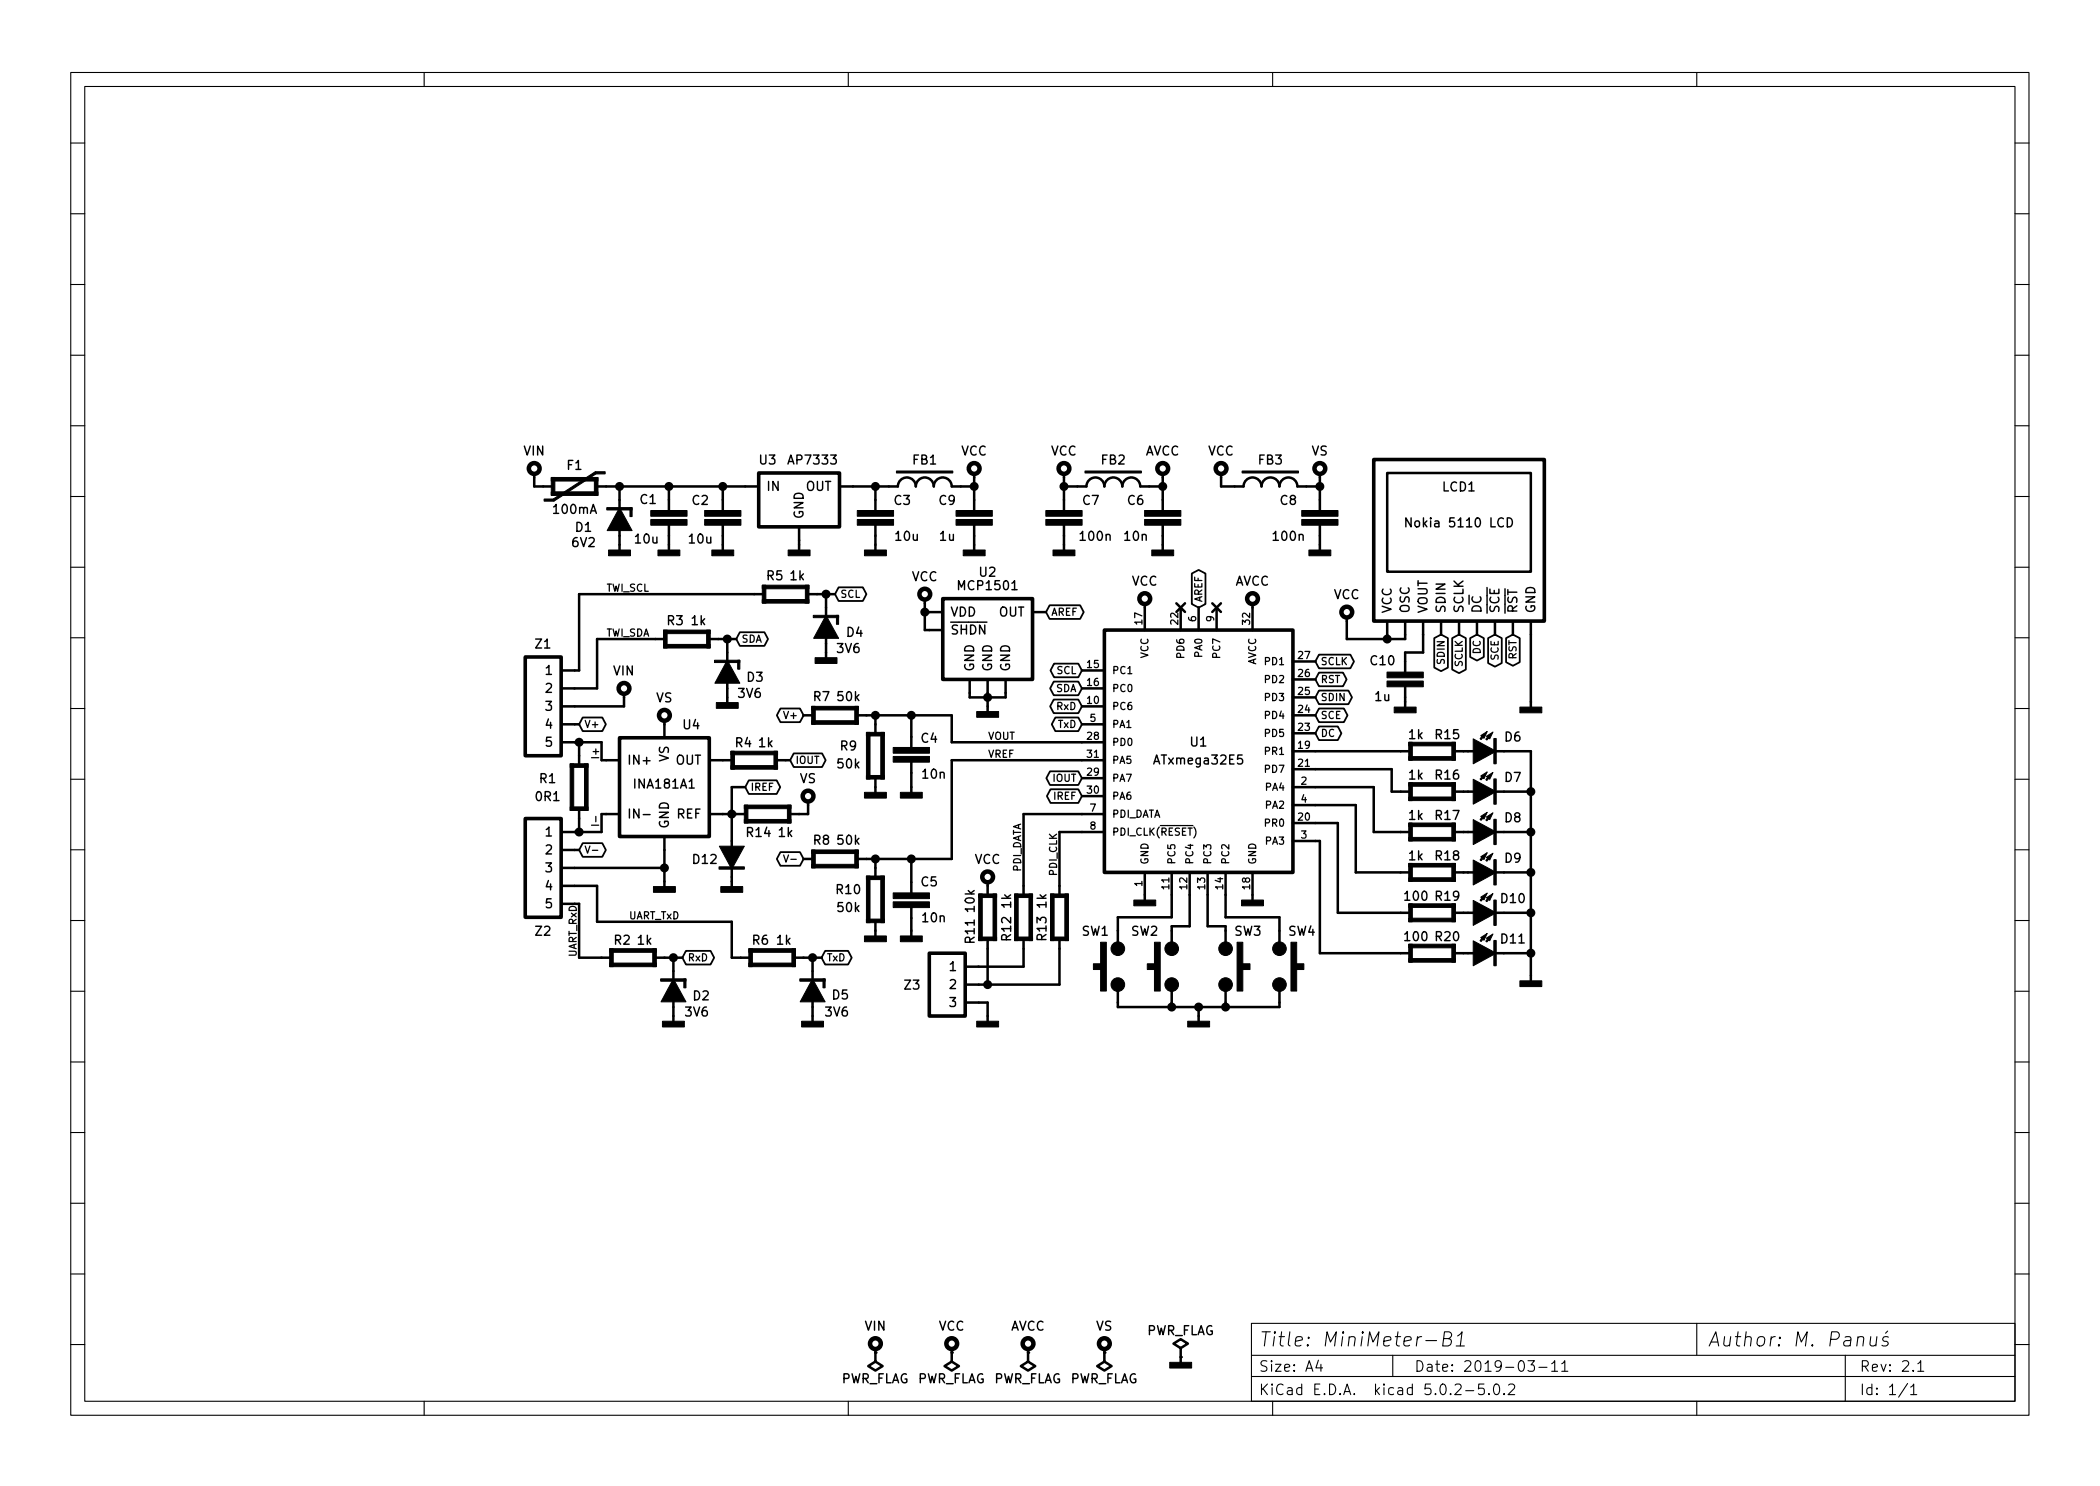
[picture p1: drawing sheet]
EESchema Schematic File Version 4
LIBS:MiniMeter-B1-cache
EELAYER 26 0
EELAYER END
$Descr A4 11693 8268
encoding utf-8
Sheet 1 1
Title "MiniMeter-B1"
Date "2019-03-11"
Rev "2.1"
Comp "M. Panuś"
Comment1 ""
Comment2 ""
Comment3 ""
Comment4 ""
$EndDescr
$Comp
L project.lib:TactSwitch SW4
U 1 1
P 7125 5375
F 0 "SW4" V 6925 5500 50  0000 C CNN
F 1 "uSwitch 3x6mm" H 7125 5265 50  0001 C CNN
F 2 "project.pretty:THT_uSwitch_3x6mm" H 7125 5423 60  0001 C CNN
F 3 "" H 7125 5423 60  0001 C CNN
	1    7125 5375
	0    1    1    0   
$EndComp
$Comp
L project.lib:TactSwitch SW3
U 1 1
P 6825 5375
F 0 "SW3" V 6625 5500 50  0000 C CNN
F 1 "uSwitch 3x6mm" H 6825 5265 50  0001 C CNN
F 2 "project.pretty:THT_uSwitch_3x6mm" H 6825 5423 60  0001 C CNN
F 3 "" H 6825 5423 60  0001 C CNN
	1    6825 5375
	0    1    1    0   
$EndComp
$Comp
L project.lib:TactSwitch SW2
U 1 1
P 6525 5375
F 0 "SW2" V 6325 5525 50  0000 C CNN
F 1 "uSwitch 3x6mm" H 6525 5265 50  0001 C CNN
F 2 "project.pretty:THT_uSwitch_3x6mm" H 6525 5423 60  0001 C CNN
F 3 "" H 6525 5423 60  0001 C CNN
	1    6525 5375
	0    -1   1    0   
$EndComp
$Comp
L project.lib:TactSwitch SW1
U 1 1
P 6225 5375
F 0 "SW1" V 6025 5500 50  0000 C CNN
F 1 "uSwitch 3x6mm" H 6225 5265 50  0001 C CNN
F 2 "project.pretty:THT_uSwitch_3x6mm" H 6225 5423 60  0001 C CNN
F 3 "" H 6225 5423 60  0001 C CNN
	1    6225 5375
	0    -1   1    0   
$EndComp
$Comp
L project.lib:Display LCD1
U 1 1
P 8125 3175
F 0 "LCD1" H 8125 3650 50  0000 C CNN
F 1 "Nokia 5110 LCD" H 8125 3450 50  0000 C CNN
F 2 "project.pretty:LCD_Nokia-5110" V 7925 2725 60  0001 C CNN
F 3 "" V 7925 2725 60  0001 C CNN
	1    8125 3175
	1    0    0    -1  
$EndComp
$Comp
L project.lib:Capacitor C10
U 1 1
P 7825 3775
F 0 "C10" H 7950 3675 50  0000 C CNN
F 1 "1u" H 7950 3875 50  0000 C CNN
F 2 "project.pretty:SMD_2012_(0805)" H 7863 3625 50  0001 C CNN
F 3 "" H 7825 3775 50  0000 C CNN
	1    7825 3775
	-1   0    0    1   
$EndComp
$Comp
L project.lib:GND #PWR01
U 1 1
P 7825 3900
F 0 "#PWR01" H 7825 3950 50  0001 C CNN
F 1 "GND" H 7825 3750 50  0001 C CNN
F 2 "" H 7825 3925 50  0001 C CNN
F 3 "" H 7825 3925 50  0001 C CNN
	1    7825 3900
	1    0    0    -1  
$EndComp
$Comp
L project.lib:GND #PWR02
U 1 1
P 8525 3900
F 0 "#PWR02" H 8525 3950 50  0001 C CNN
F 1 "GND" H 8525 3750 50  0001 C CNN
F 2 "" H 8525 3925 50  0001 C CNN
F 3 "" H 8525 3925 50  0001 C CNN
	1    8525 3900
	1    0    0    -1  
$EndComp
$Comp
L project.lib:GND #PWR03
U 1 1
P 6675 5650
F 0 "#PWR03" H 6675 5700 50  0001 C CNN
F 1 "GND" H 6675 5500 50  0001 C CNN
F 2 "" H 6675 5675 50  0001 C CNN
F 3 "" H 6675 5675 50  0001 C CNN
	1    6675 5650
	1    0    0    -1  
$EndComp
$Comp
L project.lib:ATxmega32E5 U1
U 1 1
P 6675 4275
F 0 "U1" H 6675 4400 50  0000 C BNN
F 1 "ATxmega32E5" H 6675 4300 50  0000 C BNN
F 2 "project.pretty:SMD_TQFP-32_7x7mm" H 6650 4400 50  0001 C CIN
F 3 "" H 7360 3880 50  0000 C CNN
F 4 "ATXMEGA32E5-AU" H 6675 4275 50  0001 C CNN "manf#"
	1    6675 4275
	1    0    0    -1  
$EndComp
$Comp
L project.lib:Resistor R1
U 1 1
P 3225 4375
F 0 "R1" V 3175 4200 50  0000 C CNN
F 1 "0R1" V 3275 4200 50  0000 C CNN
F 2 "project.pretty:SMD_3216_(1206)" H 3225 4375 60  0001 C CNN
F 3 "" H 3225 4375 60  0001 C CNN
	1    3225 4375
	0    1    1    0   
$EndComp
$Comp
L project.lib:MCP1501 U2
U 1 1
P 5500 3500
F 0 "U2" H 5500 3825 50  0000 C CNN
F 1 "MCP1501" H 5500 3750 50  0000 C CNN
F 2 "project.pretty:SMD_SOT-23-6" H 6200 4175 60  0001 C CNN
F 3 "" H 6200 4175 60  0001 C CNN
	1    5500 3500
	1    0    0    -1  
$EndComp
Text GLabel 3225 4725 2    40   BiDi ~ 0
V-
Text GLabel 3225 4025 2    40   BiDi ~ 0
V+
$Comp
L project.lib:Resistor R8
U 1 1
P 4650 4775
F 0 "R8" H 4725 4675 50  0000 C CNN
F 1 "50k" H 4575 4675 50  0000 C CNN
F 2 "project.pretty:SMD_2012_(0805)" H 4650 4775 60  0001 C CNN
F 3 "" H 4650 4775 60  0001 C CNN
	1    4650 4775
	-1   0    0    1   
$EndComp
$Comp
L project.lib:Capacitor C5
U 1 1
P 5075 5005
F 0 "C5" H 5175 5110 50  0000 C CNN
F 1 "10n" H 5200 4910 50  0000 C CNN
F 2 "project.pretty:SMD_2012_(0805)" H 5113 4855 50  0001 C CNN
F 3 "" H 5075 5005 50  0000 C CNN
	1    5075 5005
	1    0    0    -1  
$EndComp
$Comp
L project.lib:GND #PWR04
U 1 1
P 4875 5175
F 0 "#PWR04" H 4875 5225 50  0001 C CNN
F 1 "GND" H 4875 5025 50  0001 C CNN
F 2 "" H 4875 5200 50  0001 C CNN
F 3 "" H 4875 5200 50  0001 C CNN
	1    4875 5175
	1    0    0    -1  
$EndComp
$Comp
L project.lib:GND #PWR05
U 1 1
P 5075 5175
F 0 "#PWR05" H 5075 5225 50  0001 C CNN
F 1 "GND" H 5075 5025 50  0001 C CNN
F 2 "" H 5075 5200 50  0001 C CNN
F 3 "" H 5075 5200 50  0001 C CNN
	1    5075 5175
	1    0    0    -1  
$EndComp
Text GLabel 4475 4775 0    40   BiDi ~ 0
V-
$Comp
L project.lib:Resistor R7
U 1 1
P 4650 3975
F 0 "R7" H 4725 3875 50  0000 C CNN
F 1 "50k" H 4575 3875 50  0000 C CNN
F 2 "project.pretty:SMD_2012_(0805)" H 4650 3975 60  0001 C CNN
F 3 "" H 4650 3975 60  0001 C CNN
	1    4650 3975
	-1   0    0    1   
$EndComp
$Comp
L project.lib:GND #PWR06
U 1 1
P 4875 4375
F 0 "#PWR06" H 4875 4425 50  0001 C CNN
F 1 "GND" H 4875 4225 50  0001 C CNN
F 2 "" H 4875 4400 50  0001 C CNN
F 3 "" H 4875 4400 50  0001 C CNN
	1    4875 4375
	1    0    0    -1  
$EndComp
Text GLabel 4475 3975 0    40   BiDi ~ 0
V+
Text GLabel 4100 3550 2    40   BiDi ~ 0
SDA
Text GLabel 4650 3300 2    40   BiDi ~ 0
SCL
Text GLabel 4575 5325 2    40   BiDi ~ 0
TxD
$Comp
L project.lib:Resistor R9
U 1 1
P 4875 4200
F 0 "R9" V 4925 4350 50  0000 C CNN
F 1 "50k" V 4825 4350 50  0000 C CNN
F 2 "project.pretty:SMD_2012_(0805)" H 4875 4200 60  0001 C CNN
F 3 "" H 4875 4200 60  0001 C CNN
	1    4875 4200
	0    -1   -1   0   
$EndComp
$Comp
L project.lib:GND #PWR07
U 1 1
P 5075 4375
F 0 "#PWR07" H 5075 4425 50  0001 C CNN
F 1 "GND" H 5075 4225 50  0001 C CNN
F 2 "" H 5075 4400 50  0001 C CNN
F 3 "" H 5075 4400 50  0001 C CNN
	1    5075 4375
	1    0    0    -1  
$EndComp
$Comp
L project.lib:Capacitor C4
U 1 1
P 5075 4195
F 0 "C4" H 5175 4290 50  0000 C CNN
F 1 "10n" H 5200 4090 50  0000 C CNN
F 2 "project.pretty:SMD_2012_(0805)" H 5113 4045 50  0001 C CNN
F 3 "" H 5075 4195 50  0000 C CNN
	1    5075 4195
	1    0    0    -1  
$EndComp
Text GLabel 3800 5325 2    40   BiDi ~ 0
RxD
$Comp
L project.lib:Resistor R6
U 1 1
P 4300 5325
F 0 "R6" H 4365 5425 50  0000 C CNN
F 1 "1k" H 4235 5425 50  0000 C CNN
F 2 "project.pretty:SMD_2012_(0805)" H 4300 5325 60  0001 C CNN
F 3 "" H 4300 5325 60  0001 C CNN
	1    4300 5325
	-1   0    0    -1  
$EndComp
$Comp
L project.lib:GND #PWR08
U 1 1
P 4525 5650
F 0 "#PWR08" H 4525 5700 50  0001 C CNN
F 1 "GND" H 4525 5500 50  0001 C CNN
F 2 "" H 4525 5675 50  0001 C CNN
F 3 "" H 4525 5675 50  0001 C CNN
	1    4525 5650
	1    0    0    -1  
$EndComp
Text GLabel 6025 3925 0    40   BiDi ~ 0
RxD
$Comp
L project.lib:Zener D5
U 1 1
P 4525 5500
F 0 "D5" V 4555 5655 50  0000 C CNN
F 1 "3V6" V 4650 5635 50  0000 C CNN
F 2 "project.pretty:SMD_SOD-323" H 4525 5500 50  0001 C CNN
F 3 "" H 4525 5500 50  0000 C CNN
	1    4525 5500
	0    1    1    0   
$EndComp
$Comp
L project.lib:Resistor R2
U 1 1
P 3525 5325
F 0 "R2" H 3585 5425 50  0000 C CNN
F 1 "1k" H 3460 5425 50  0000 C CNN
F 2 "project.pretty:SMD_2012_(0805)" H 3525 5325 60  0001 C CNN
F 3 "" H 3525 5325 60  0001 C CNN
	1    3525 5325
	-1   0    0    -1  
$EndComp
$Comp
L project.lib:GND #PWR09
U 1 1
P 3750 5650
F 0 "#PWR09" H 3750 5700 50  0001 C CNN
F 1 "GND" H 3750 5500 50  0001 C CNN
F 2 "" H 3750 5675 50  0001 C CNN
F 3 "" H 3750 5675 50  0001 C CNN
	1    3750 5650
	1    0    0    -1  
$EndComp
Text GLabel 6025 4025 0    40   BiDi ~ 0
TxD
$Comp
L project.lib:Zener D2
U 1 1
P 3750 5500
F 0 "D2" V 3785 5655 50  0000 C CNN
F 1 "3V6" V 3875 5630 50  0000 C CNN
F 2 "project.pretty:SMD_SOD-323" H 3750 5500 50  0001 C CNN
F 3 "" H 3750 5500 50  0000 C CNN
	1    3750 5500
	0    1    1    0   
$EndComp
$Comp
L project.lib:Resistor R3
U 1 1
P 3825 3550
F 0 "R3" H 3890 3655 50  0000 C CNN
F 1 "1k" H 3760 3655 50  0000 C CNN
F 2 "project.pretty:SMD_2012_(0805)" H 3825 3550 60  0001 C CNN
F 3 "" H 3825 3550 60  0001 C CNN
	1    3825 3550
	-1   0    0    -1  
$EndComp
$Comp
L project.lib:GND #PWR010
U 1 1
P 4050 3875
F 0 "#PWR010" H 4050 3925 50  0001 C CNN
F 1 "GND" H 4050 3725 50  0001 C CNN
F 2 "" H 4050 3900 50  0001 C CNN
F 3 "" H 4050 3900 50  0001 C CNN
	1    4050 3875
	1    0    0    -1  
$EndComp
Text GLabel 6025 3725 0    40   BiDi ~ 0
SCL
$Comp
L project.lib:Zener D3
U 1 1
P 4050 3725
F 0 "D3" V 4085 3880 50  0000 C CNN
F 1 "3V6" V 4175 3850 50  0000 C CNN
F 2 "project.pretty:SMD_SOD-323" H 4050 3725 50  0001 C CNN
F 3 "" H 4050 3725 50  0000 C CNN
	1    4050 3725
	0    1    1    0   
$EndComp
$Comp
L project.lib:Resistor R5
U 1 1
P 4375 3300
F 0 "R5" H 4435 3405 50  0000 C CNN
F 1 "1k" H 4310 3405 50  0000 C CNN
F 2 "project.pretty:SMD_2012_(0805)" H 4375 3300 60  0001 C CNN
F 3 "" H 4375 3300 60  0001 C CNN
	1    4375 3300
	-1   0    0    -1  
$EndComp
$Comp
L project.lib:GND #PWR011
U 1 1
P 4600 3625
F 0 "#PWR011" H 4600 3675 50  0001 C CNN
F 1 "GND" H 4600 3475 50  0001 C CNN
F 2 "" H 4600 3650 50  0001 C CNN
F 3 "" H 4600 3650 50  0001 C CNN
	1    4600 3625
	1    0    0    -1  
$EndComp
Text GLabel 6025 3825 0    40   BiDi ~ 0
SDA
$Comp
L project.lib:Zener D4
U 1 1
P 4600 3475
F 0 "D4" V 4635 3635 50  0000 C CNN
F 1 "3V6" V 4725 3600 50  0000 C CNN
F 2 "project.pretty:SMD_SOD-323" H 4600 3475 50  0001 C CNN
F 3 "" H 4600 3475 50  0000 C CNN
	1    4600 3475
	0    1    1    0   
$EndComp
$Comp
L project.lib:GND #PWR012
U 1 1
P 5500 3925
F 0 "#PWR012" H 5500 3975 50  0001 C CNN
F 1 "GND" H 5500 3775 50  0001 C CNN
F 2 "" H 5500 3950 50  0001 C CNN
F 3 "" H 5500 3950 50  0001 C CNN
	1    5500 3925
	1    0    0    -1  
$EndComp
Text GLabel 8125 3525 3    40   BiDi ~ 0
SCLK
Text GLabel 8025 3525 3    40   BiDi ~ 0
SDIN
Text GLabel 8225 3525 3    40   BiDi ~ 0
DC
Text GLabel 8325 3525 3    40   BiDi ~ 0
SCE
Text GLabel 8425 3525 3    40   BiDi ~ 0
RST
Text GLabel 7325 3675 2    40   BiDi ~ 0
SCLK
Text GLabel 7325 3775 2    40   BiDi ~ 0
RST
Text GLabel 7325 3875 2    40   BiDi ~ 0
SDIN
Text GLabel 7325 3975 2    40   BiDi ~ 0
SCE
Text GLabel 7325 4075 2    40   BiDi ~ 0
DC
$Comp
L project.lib:GND #PWR013
U 1 1
P 6375 4975
F 0 "#PWR013" H 6375 5025 50  0001 C CNN
F 1 "GND" H 6375 4825 50  0001 C CNN
F 2 "" H 6375 5000 50  0001 C CNN
F 3 "" H 6375 5000 50  0001 C CNN
	1    6375 4975
	1    0    0    -1  
$EndComp
$Comp
L project.lib:GND #PWR014
U 1 1
P 6975 4975
F 0 "#PWR014" H 6975 5025 50  0001 C CNN
F 1 "GND" H 6975 4825 50  0001 C CNN
F 2 "" H 6975 5000 50  0001 C CNN
F 3 "" H 6975 5000 50  0001 C CNN
	1    6975 4975
	1    0    0    -1  
$EndComp
Text GLabel 6025 4325 0    40   BiDi ~ 0
IOUT
$Comp
L project.lib:PolyFuse F1
U 1 1
P 3200 2700
F 0 "F1" H 3200 2820 50  0000 C CNN
F 1 "100mA" H 3200 2575 50  0000 C CNN
F 2 "project.pretty:SMD_2012_(0805)" H 3200 2700 60  0001 C CNN
F 3 "" H 3200 2700 60  0001 C CNN
	1    3200 2700
	1    0    0    -1  
$EndComp
$Comp
L project.lib:Conn-1x3 Z3
U 1 1
P 5275 5475
F 0 "Z3" H 5470 5475 50  0000 C CNN
F 1 "goldpin 1x3" H 5275 5225 50  0001 C CNN
F 2 "project.pretty:THT_Goldpin-1x3" H 5175 5425 60  0001 C CNN
F 3 "" H 5175 5425 60  0001 C CNN
	1    5275 5475
	-1   0    0    -1  
$EndComp
$Comp
L project.lib:AP7333 U3
U 1 1
P 4450 2775
F 0 "U3" H 4275 3000 50  0000 C CNN
F 1 "AP7333" H 4525 3000 50  0000 C CNN
F 2 "project.pretty:SMD_SOT-23-3" H 4225 2700 60  0001 C CNN
F 3 "" H 4225 2700 60  0001 C CNN
	1    4450 2775
	1    0    0    -1  
$EndComp
$Comp
L project.lib:Capacitor C2
U 1 1
P 4025 2875
F 0 "C2" H 4150 2975 50  0000 C CNN
F 1 "10u" H 4150 2760 50  0000 C CNN
F 2 "project.pretty:SMD_2012_(0805)" H 4063 2725 50  0001 C CNN
F 3 "" H 4025 2875 50  0000 C CNN
	1    4025 2875
	-1   0    0    -1  
$EndComp
$Comp
L project.lib:Capacitor C3
U 1 1
P 4875 2875
F 0 "C3" H 5025 2975 50  0000 C CNN
F 1 "10u" H 5050 2775 50  0000 C CNN
F 2 "project.pretty:SMD_2012_(0805)" H 4913 2725 50  0001 C CNN
F 3 "" H 4875 2875 50  0000 C CNN
	1    4875 2875
	1    0    0    -1  
$EndComp
$Comp
L project.lib:GND #PWR015
U 1 1
P 4875 3025
F 0 "#PWR015" H 4875 3075 50  0001 C CNN
F 1 "GND" H 4875 2875 50  0001 C CNN
F 2 "" H 4875 3050 50  0001 C CNN
F 3 "" H 4875 3050 50  0001 C CNN
	1    4875 3025
	1    0    0    -1  
$EndComp
$Comp
L project.lib:GND #PWR016
U 1 1
P 4025 3025
F 0 "#PWR016" H 4025 3075 50  0001 C CNN
F 1 "GND" H 4025 2875 50  0001 C CNN
F 2 "" H 4025 3050 50  0001 C CNN
F 3 "" H 4025 3050 50  0001 C CNN
	1    4025 3025
	1    0    0    -1  
$EndComp
$Comp
L project.lib:GND #PWR017
U 1 1
P 4450 3025
F 0 "#PWR017" H 4450 3075 50  0001 C CNN
F 1 "GND" H 4450 2875 50  0001 C CNN
F 2 "" H 4450 3050 50  0001 C CNN
F 3 "" H 4450 3050 50  0001 C CNN
	1    4450 3025
	1    0    0    -1  
$EndComp
$Comp
L project.lib:VIN #PWR018
U 1 1
P 3475 3875
F 0 "#PWR018" H 3475 3800 50  0001 C CNN
F 1 "VIN" H 3475 4025 50  0000 C CNN
F 2 "" H 3475 3875 50  0001 C CNN
F 3 "" H 3475 3875 50  0001 C CNN
	1    3475 3875
	-1   0    0    -1  
$EndComp
$Comp
L project.lib:Zener D1
U 1 1
P 3450 2875
F 0 "D1" V 3500 2675 50  0000 C CNN
F 1 "6V2" V 3585 2675 50  0000 C CNN
F 2 "project.pretty:SMD_SOD-123" H 3450 2875 50  0001 C CNN
F 3 "" H 3450 2875 50  0000 C CNN
	1    3450 2875
	0    1    1    0   
$EndComp
$Comp
L project.lib:GND #PWR019
U 1 1
P 3450 3025
F 0 "#PWR019" H 3450 3075 50  0001 C CNN
F 1 "GND" H 3450 2875 50  0001 C CNN
F 2 "" H 3450 3050 50  0001 C CNN
F 3 "" H 3450 3050 50  0001 C CNN
	1    3450 3025
	1    0    0    -1  
$EndComp
$Comp
L project.lib:VIN #PWR020
U 1 1
P 2975 2650
F 0 "#PWR020" H 2975 2575 50  0001 C CNN
F 1 "VIN" H 2975 2800 50  0000 C CNN
F 2 "" H 2975 2650 50  0001 C CNN
F 3 "" H 2975 2650 50  0001 C CNN
	1    2975 2650
	1    0    0    -1  
$EndComp
$Comp
L project.lib:GND #PWR021
U 1 1
P 5500 5650
F 0 "#PWR021" H 5500 5700 50  0001 C CNN
F 1 "GND" H 5500 5500 50  0001 C CNN
F 2 "" H 5500 5675 50  0001 C CNN
F 3 "" H 5500 5675 50  0001 C CNN
	1    5500 5650
	1    0    0    -1  
$EndComp
$Comp
L project.lib:Resistor R20
U 1 1
P 7975 5300
F 0 "R20" H 8060 5395 50  0000 C CNN
F 1 "100" H 7885 5395 50  0000 C CNN
F 2 "project.pretty:SMD_2012_(0805)" H 7975 5300 60  0001 C CNN
F 3 "" H 7975 5300 60  0001 C CNN
	1    7975 5300
	1    0    0    -1  
$EndComp
$Comp
L project.lib:Resistor R18
U 1 1
P 7975 4850
F 0 "R18" H 8060 4945 50  0000 C CNN
F 1 "1k" H 7885 4945 50  0000 C CNN
F 2 "project.pretty:SMD_2012_(0805)" H 7975 4850 60  0001 C CNN
F 3 "" H 7975 4850 60  0001 C CNN
	1    7975 4850
	1    0    0    -1  
$EndComp
$Comp
L project.lib:Resistor R17
U 1 1
P 7975 4625
F 0 "R17" H 8060 4720 50  0000 C CNN
F 1 "1k" H 7885 4720 50  0000 C CNN
F 2 "project.pretty:SMD_2012_(0805)" H 7975 4625 60  0001 C CNN
F 3 "" H 7975 4625 60  0001 C CNN
	1    7975 4625
	1    0    0    -1  
$EndComp
$Comp
L project.lib:Resistor R12
U 1 1
P 5700 5100
F 0 "R12" H 5765 5010 50  0000 C CNN
F 1 "1k" H 5610 5010 50  0000 C CNN
F 2 "project.pretty:SMD_2012_(0805)" H 5700 5100 60  0001 C CNN
F 3 "" H 5700 5100 60  0001 C CNN
	1    5700 5100
	0    1    1    0   
$EndComp
$Comp
L project.lib:Resistor R13
U 1 1
P 5900 5100
F 0 "R13" H 5835 5200 50  0000 C CNN
F 1 "1k" H 5990 5200 50  0000 C CNN
F 2 "project.pretty:SMD_2012_(0805)" H 5900 5100 60  0001 C CNN
F 3 "" H 5900 5100 60  0001 C CNN
	1    5900 5100
	0    -1   -1   0   
$EndComp
$Comp
L project.lib:Resistor R11
U 1 1
P 5500 5100
F 0 "R11" H 5420 5200 50  0000 C CNN
F 1 "10k" H 5590 5200 50  0000 C CNN
F 2 "project.pretty:SMD_2012_(0805)" H 5500 5100 60  0001 C CNN
F 3 "" H 5500 5100 60  0001 C CNN
	1    5500 5100
	0    -1   -1   0   
$EndComp
$Comp
L project.lib:FerriteBead FB2
U 1 1
P 6200 2700
F 0 "FB2" H 6200 2850 50  0000 C CNN
F 1 "ferrite bead" H 6200 2625 50  0001 C CNN
F 2 "project.pretty:SMD_2012_(0805)" H 6200 2700 60  0001 C CNN
F 3 "" H 6200 2700 60  0001 C CNN
	1    6200 2700
	1    0    0    -1  
$EndComp
$Comp
L project.lib:Capacitor C7
U 1 1
P 5925 2875
F 0 "C7" H 6075 2975 50  0000 C CNN
F 1 "100n" H 6100 2775 50  0000 C CNN
F 2 "project.pretty:SMD_2012_(0805)" H 5963 2725 50  0001 C CNN
F 3 "" H 5925 2875 50  0000 C CNN
	1    5925 2875
	1    0    0    -1  
$EndComp
$Comp
L project.lib:Capacitor C6
U 1 1
P 6475 2875
F 0 "C6" H 6325 2975 50  0000 C CNN
F 1 "10n" H 6325 2775 50  0000 C CNN
F 2 "project.pretty:SMD_2012_(0805)" H 6513 2725 50  0001 C CNN
F 3 "" H 6475 2875 50  0000 C CNN
	1    6475 2875
	1    0    0    -1  
$EndComp
$Comp
L project.lib:GND #PWR026
U 1 1
P 5925 3025
F 0 "#PWR026" H 5925 3075 50  0001 C CNN
F 1 "GND" H 5925 2875 50  0001 C CNN
F 2 "" H 5925 3050 50  0001 C CNN
F 3 "" H 5925 3050 50  0001 C CNN
	1    5925 3025
	1    0    0    -1  
$EndComp
$Comp
L project.lib:GND #PWR027
U 1 1
P 6475 3025
F 0 "#PWR027" H 6475 3075 50  0001 C CNN
F 1 "GND" H 6475 2875 50  0001 C CNN
F 2 "" H 6475 3050 50  0001 C CNN
F 3 "" H 6475 3050 50  0001 C CNN
	1    6475 3025
	1    0    0    -1  
$EndComp
$Comp
L project.lib:AVCC #PWR028
U 1 1
P 6475 2650
F 0 "#PWR028" H 6475 2575 50  0001 C CNN
F 1 "AVCC" H 6475 2800 50  0000 C CNN
F 2 "" H 6475 2650 50  0001 C CNN
F 3 "" H 6475 2650 50  0001 C CNN
	1    6475 2650
	1    0    0    -1  
$EndComp
$Comp
L project.lib:AVCC #PWR029
U 1 1
P 6975 3375
F 0 "#PWR029" H 6975 3300 50  0001 C CNN
F 1 "AVCC" H 6975 3525 50  0000 C CNN
F 2 "" H 6975 3375 50  0001 C CNN
F 3 "" H 6975 3375 50  0001 C CNN
	1    6975 3375
	1    0    0    -1  
$EndComp
$Comp
L project.lib:FerriteBead FB1
U 1 1
P 5150 2700
F 0 "FB1" H 5150 2850 50  0000 C CNN
F 1 "ferrite bead" H 5150 2625 50  0001 C CNN
F 2 "project.pretty:SMD_2012_(0805)" H 5150 2700 60  0001 C CNN
F 3 "" H 5150 2700 60  0001 C CNN
	1    5150 2700
	1    0    0    -1  
$EndComp
$Comp
L project.lib:Capacitor C9
U 1 1
P 5425 2875
F 0 "C9" H 5275 2975 50  0000 C CNN
F 1 "1u" H 5275 2775 50  0000 C CNN
F 2 "project.pretty:SMD_2012_(0805)" H 5463 2725 50  0001 C CNN
F 3 "" H 5425 2875 50  0000 C CNN
	1    5425 2875
	1    0    0    -1  
$EndComp
$Comp
L project.lib:GND #PWR030
U 1 1
P 5425 3025
F 0 "#PWR030" H 5425 3075 50  0001 C CNN
F 1 "GND" H 5425 2875 50  0001 C CNN
F 2 "" H 5425 3050 50  0001 C CNN
F 3 "" H 5425 3050 50  0001 C CNN
	1    5425 3025
	1    0    0    -1  
$EndComp
$Comp
L project.lib:Conn-1x5 Z1
U 1 1
P 3025 3925
F 0 "Z1" H 3025 4275 50  0000 C CNN
F 1 "goldpin 1x5" H 3025 3575 50  0001 C CNN
F 2 "project.pretty:THT_Goldpin-1x5" H 2925 3975 60  0001 C CNN
F 3 "" H 2925 3975 60  0001 C CNN
	1    3025 3925
	-1   0    0    -1  
$EndComp
$Comp
L project.lib:Conn-1x5 Z2
U 1 1
P 3025 4825
F 0 "Z2" H 3025 4475 50  0000 C CNN
F 1 "goldpin 1x5" H 3025 4475 50  0001 C CNN
F 2 "project.pretty:THT_Goldpin-1x5" H 2925 4875 60  0001 C CNN
F 3 "" H 2925 4875 60  0001 C CNN
	1    3025 4825
	-1   0    0    -1  
$EndComp
$Comp
L project.lib:GND #PWR031
U 1 1
P 3700 4900
F 0 "#PWR031" H 3700 4950 50  0001 C CNN
F 1 "GND" H 3700 4750 50  0001 C CNN
F 2 "" H 3700 4925 50  0001 C CNN
F 3 "" H 3700 4925 50  0001 C CNN
	1    3700 4900
	1    0    0    -1  
$EndComp
Text GLabel 4400 4225 2    40   BiDi ~ 0
IOUT
$Comp
L project.lib:Capacitor C8
U 1 1
P 7350 2875
F 0 "C8" H 7525 2975 50  0000 C CNN
F 1 "100n" H 7525 2775 50  0000 C CNN
F 2 "project.pretty:SMD_2012_(0805)" H 7388 2725 50  0001 C CNN
F 3 "" H 7350 2875 50  0000 C CNN
	1    7350 2875
	-1   0    0    -1  
$EndComp
$Comp
L project.lib:Resistor R4
U 1 1
P 4200 4225
F 0 "R4" H 4260 4325 50  0000 C CNN
F 1 "1k" H 4135 4325 50  0000 C CNN
F 2 "project.pretty:SMD_2012_(0805)" H 4200 4225 60  0001 C CNN
F 3 "" H 4200 4225 60  0001 C CNN
	1    4200 4225
	-1   0    0    -1  
$EndComp
$Comp
L project.lib:FerriteBead FB3
U 1 1
P 7075 2700
F 0 "FB3" H 7075 2850 50  0000 C CNN
F 1 "ferrite bead" H 7075 2625 50  0001 C CNN
F 2 "project.pretty:SMD_2012_(0805)" H 7075 2700 60  0001 C CNN
F 3 "" H 7075 2700 60  0001 C CNN
	1    7075 2700
	1    0    0    -1  
$EndComp
$Comp
L project.lib:GND #PWR032
U 1 1
P 7350 3025
F 0 "#PWR032" H 7350 3075 50  0001 C CNN
F 1 "GND" H 7350 2875 50  0001 C CNN
F 2 "" H 7350 3050 50  0001 C CNN
F 3 "" H 7350 3050 50  0001 C CNN
	1    7350 3025
	1    0    0    -1  
$EndComp
$Comp
L project.lib:Capacitor C1
U 1 1
P 3725 2875
F 0 "C1" H 3840 2980 50  0000 C CNN
F 1 "10u" H 3850 2760 50  0000 C CNN
F 2 "project.pretty:SMD_2012_(0805)" H 3763 2725 50  0001 C CNN
F 3 "" H 3725 2875 50  0000 C CNN
	1    3725 2875
	-1   0    0    -1  
$EndComp
$Comp
L project.lib:GND #PWR033
U 1 1
P 3725 3025
F 0 "#PWR033" H 3725 3075 50  0001 C CNN
F 1 "GND" H 3725 2875 50  0001 C CNN
F 2 "" H 3725 3050 50  0001 C CNN
F 3 "" H 3725 3050 50  0001 C CNN
	1    3725 3025
	1    0    0    -1  
$EndComp
$Comp
L project.lib:VS #PWR034
U 1 1
P 7350 2650
F 0 "#PWR034" H 7350 2575 50  0001 C CNN
F 1 "VS" H 7350 2800 50  0000 C CNN
F 2 "" H 7350 2650 50  0001 C CNN
F 3 "" H 7350 2650 50  0001 C CNN
	1    7350 2650
	1    0    0    -1  
$EndComp
$Comp
L project.lib:VS #PWR035
U 1 1
P 3700 4025
F 0 "#PWR035" H 3700 3950 50  0001 C CNN
F 1 "VS" H 3700 4175 50  0000 C CNN
F 2 "" H 3700 4025 50  0001 C CNN
F 3 "" H 3700 4025 50  0001 C CNN
	1    3700 4025
	1    0    0    -1  
$EndComp
NoConn ~ 6575 3375
$Comp
L project.lib:INA181A1 U4
U 1 1
P 3700 4375
F 0 "U4" H 3850 4725 50  0000 C CNN
F 1 "INA181A1" H 3700 4395 50  0000 C CNN
F 2 "project.pretty:SMD_SOT-23-6" H 4400 5100 60  0001 C CNN
F 3 "" H 4400 5100 60  0001 C CNN
	1    3700 4375
	1    0    0    -1  
$EndComp
NoConn ~ 6775 3375
Text GLabel 5825 3400 2    40   BiDi ~ 0
AREF
Text GLabel 6675 3375 1    40   BiDi ~ 0
AREF
Text Label 3375 3300 0    40   ~ 0
TWI_SCL
Text Label 3375 3550 0    40   ~ 0
TWI_SDA
Text Label 3500 5125 0    40   ~ 0
UART_TxD
Text Label 3225 5325 1    40   ~ 0
UART_RxD
Text Label 5900 4875 1    40   ~ 0
PDI_CLK
Text Label 5700 4850 1    40   ~ 0
PDI_DATA
$Comp
L project.lib:Resistor R10
U 1 1
P 4875 5000
F 0 "R10" V 4925 5150 50  0000 C CNN
F 1 "50k" V 4825 5150 50  0000 C CNN
F 2 "project.pretty:SMD_2012_(0805)" H 4875 5000 60  0001 C CNN
F 3 "" H 4875 5000 60  0001 C CNN
	1    4875 5000
	0    -1   -1   0   
$EndComp
$Comp
L project.lib:VCC #PWR036
U 1 1
P 5425 2650
F 0 "#PWR036" H 5425 2575 50  0001 C CNN
F 1 "VCC" H 5425 2800 50  0000 C CNN
F 2 "" H 5425 2625 50  0001 C CNN
F 3 "" H 5425 2625 50  0001 C CNN
	1    5425 2650
	1    0    0    -1  
$EndComp
$Comp
L project.lib:VCC #PWR037
U 1 1
P 5925 2650
F 0 "#PWR037" H 5925 2575 50  0001 C CNN
F 1 "VCC" H 5925 2800 50  0000 C CNN
F 2 "" H 5925 2625 50  0001 C CNN
F 3 "" H 5925 2625 50  0001 C CNN
	1    5925 2650
	1    0    0    -1  
$EndComp
$Comp
L project.lib:VCC #PWR038
U 1 1
P 7500 3450
F 0 "#PWR038" H 7500 3375 50  0001 C CNN
F 1 "VCC" H 7500 3600 50  0000 C CNN
F 2 "" H 7500 3425 50  0001 C CNN
F 3 "" H 7500 3425 50  0001 C CNN
	1    7500 3450
	1    0    0    -1  
$EndComp
$Comp
L project.lib:VCC #PWR039
U 1 1
P 6375 3375
F 0 "#PWR039" H 6375 3300 50  0001 C CNN
F 1 "VCC" H 6375 3525 50  0000 C CNN
F 2 "" H 6375 3350 50  0001 C CNN
F 3 "" H 6375 3350 50  0001 C CNN
	1    6375 3375
	1    0    0    -1  
$EndComp
$Comp
L project.lib:VCC #PWR040
U 1 1
P 5500 4925
F 0 "#PWR040" H 5500 4850 50  0001 C CNN
F 1 "VCC" H 5500 5075 50  0000 C CNN
F 2 "" H 5500 4900 50  0001 C CNN
F 3 "" H 5500 4900 50  0001 C CNN
	1    5500 4925
	1    0    0    -1  
$EndComp
Text Label 3350 4225 1    40   ~ 0
I+
Text Label 3350 4525 3    40   ~ 0
I-
Text Label 5500 4125 0    40   ~ 0
VOUT
Text Label 5500 4225 0    40   ~ 0
VREF
$Comp
L project.lib:PWR_FLAG #FLG041
U 1 1
P 6575 7550
F 0 "#FLG041" H 6575 7625 50  0001 C CNN
F 1 "PWR_FLAG" H 6575 7700 50  0000 C CNN
F 2 "" H 6575 7550 50  0001 C CNN
F 3 "" H 6575 7550 50  0001 C CNN
	1    6575 7550
	1    0    0    -1  
$EndComp
$Comp
L project.lib:PWR_FLAG #FLG042
U 1 1
P 6150 7525
F 0 "#FLG042" H 6150 7600 50  0001 C CNN
F 1 "PWR_FLAG" H 6150 7675 50  0000 C CNN
F 2 "" H 6150 7525 50  0001 C CNN
F 3 "" H 6150 7525 50  0001 C CNN
	1    6150 7525
	-1   0    0    1   
$EndComp
$Comp
L project.lib:GND #PWR043
U 1 1
P 6575 7550
F 0 "#PWR043" H 6575 7600 50  0001 C CNN
F 1 "GND" H 6575 7400 50  0001 C CNN
F 2 "" H 6575 7575 50  0001 C CNN
F 3 "" H 6575 7575 50  0001 C CNN
	1    6575 7550
	1    0    0    -1  
$EndComp
$Comp
L project.lib:PWR_FLAG #FLG044
U 1 1
P 5725 7525
F 0 "#FLG044" H 5725 7600 50  0001 C CNN
F 1 "PWR_FLAG" H 5725 7675 50  0000 C CNN
F 2 "" H 5725 7525 50  0001 C CNN
F 3 "" H 5725 7525 50  0001 C CNN
	1    5725 7525
	-1   0    0    1   
$EndComp
$Comp
L project.lib:PWR_FLAG #FLG045
U 1 1
P 5300 7525
F 0 "#FLG045" H 5300 7600 50  0001 C CNN
F 1 "PWR_FLAG" H 5300 7675 50  0000 C CNN
F 2 "" H 5300 7525 50  0001 C CNN
F 3 "" H 5300 7525 50  0001 C CNN
	1    5300 7525
	-1   0    0    1   
$EndComp
$Comp
L project.lib:VCC #PWR046
U 1 1
P 5300 7525
F 0 "#PWR046" H 5300 7450 50  0001 C CNN
F 1 "VCC" H 5300 7675 50  0000 C CNN
F 2 "" H 5300 7500 50  0001 C CNN
F 3 "" H 5300 7500 50  0001 C CNN
	1    5300 7525
	1    0    0    -1  
$EndComp
$Comp
L project.lib:VS #PWR047
U 1 1
P 6150 7525
F 0 "#PWR047" H 6150 7450 50  0001 C CNN
F 1 "VS" H 6150 7675 50  0000 C CNN
F 2 "" H 6150 7525 50  0001 C CNN
F 3 "" H 6150 7525 50  0001 C CNN
	1    6150 7525
	1    0    0    -1  
$EndComp
$Comp
L project.lib:AVCC #PWR048
U 1 1
P 5725 7525
F 0 "#PWR048" H 5725 7450 50  0001 C CNN
F 1 "AVCC" H 5725 7675 50  0000 C CNN
F 2 "" H 5725 7525 50  0001 C CNN
F 3 "" H 5725 7525 50  0001 C CNN
	1    5725 7525
	1    0    0    -1  
$EndComp
$Comp
L project.lib:PWR_FLAG #FLG049
U 1 1
P 4875 7525
F 0 "#FLG049" H 4875 7600 50  0001 C CNN
F 1 "PWR_FLAG" H 4875 7675 50  0000 C CNN
F 2 "" H 4875 7525 50  0001 C CNN
F 3 "" H 4875 7525 50  0001 C CNN
	1    4875 7525
	-1   0    0    1   
$EndComp
$Comp
L project.lib:VIN #PWR050
U 1 1
P 4875 7525
F 0 "#PWR050" H 4875 7450 50  0001 C CNN
F 1 "VIN" H 4875 7675 50  0000 C CNN
F 2 "" H 4875 7525 50  0001 C CNN
F 3 "" H 4875 7525 50  0001 C CNN
	1    4875 7525
	1    0    0    -1  
$EndComp
$Comp
L project.lib:Resistor R14
U 1 1
P 4275 4525
F 0 "R14" H 4325 4425 50  0000 C CNN
F 1 "1k" H 4175 4425 50  0000 C CNN
F 2 "project.pretty:SMD_2012_(0805)" H 4275 4525 60  0001 C CNN
F 3 "" H 4275 4525 60  0001 C CNN
	1    4275 4525
	-1   0    0    -1  
$EndComp
$Comp
L project.lib:VS #PWR051
U 1 1
P 4500 4475
F 0 "#PWR051" H 4500 4400 50  0001 C CNN
F 1 "VS" H 4500 4625 50  0000 C CNN
F 2 "" H 4500 4475 50  0001 C CNN
F 3 "" H 4500 4475 50  0001 C CNN
	1    4500 4475
	1    0    0    -1  
$EndComp
$Comp
L project.lib:Diode D12
U 1 1
P 4075 4775
F 0 "D12" V 4075 4625 50  0000 C CNN
F 1 "1N4148" H 4075 4625 50  0001 C CNN
F 2 "project.pretty:SMD_SOD-323" H 4075 4775 50  0001 C CNN
F 3 "" H 4075 4775 50  0000 C CNN
	1    4075 4775
	0    1    1    0   
$EndComp
$Comp
L project.lib:GND #PWR052
U 1 1
P 4075 4900
F 0 "#PWR052" H 4075 4950 50  0001 C CNN
F 1 "GND" H 4075 4750 50  0001 C CNN
F 2 "" H 4075 4925 50  0001 C CNN
F 3 "" H 4075 4925 50  0001 C CNN
	1    4075 4900
	1    0    0    -1  
$EndComp
Text GLabel 6025 4425 0    40   BiDi ~ 0
IREF
Text GLabel 4150 4375 2    40   BiDi ~ 0
IREF
$Comp
L project.lib:VCC #PWR053
U 1 1
P 6800 2650
F 0 "#PWR053" H 6800 2575 50  0001 C CNN
F 1 "VCC" H 6800 2800 50  0000 C CNN
F 2 "" H 6800 2625 50  0001 C CNN
F 3 "" H 6800 2625 50  0001 C CNN
	1    6800 2650
	1    0    0    -1  
$EndComp
Wire Wire Line
	6225 5575 6225 5600
Wire Wire Line
	6225 5600 6525 5600
Wire Wire Line
	7125 5600 7125 5575
Wire Wire Line
	6825 5575 6825 5600
Connection ~ 6825 5600
Wire Wire Line
	6525 5575 6525 5600
Connection ~ 6525 5600
Wire Wire Line
	3225 4550 3225 4625
Wire Wire Line
	3225 4125 3225 4200
Connection ~ 3225 4625
Connection ~ 3225 4125
Wire Wire Line
	5075 4775 5075 4905
Wire Wire Line
	4825 4775 4875 4775
Wire Wire Line
	4875 4825 4875 4775
Connection ~ 4875 4775
Wire Wire Line
	5075 5175 5075 5105
Connection ~ 5075 4775
Wire Wire Line
	4825 3975 4875 3975
Wire Wire Line
	4875 4025 4875 3975
Connection ~ 4875 3975
Connection ~ 5075 3975
Wire Wire Line
	5075 3975 5075 4095
Wire Wire Line
	5075 4375 5075 4295
Wire Wire Line
	4475 5325 4525 5325
Wire Wire Line
	4525 5400 4525 5325
Connection ~ 4525 5325
Wire Wire Line
	4525 5600 4525 5650
Wire Wire Line
	3700 5325 3750 5325
Wire Wire Line
	3750 5400 3750 5325
Connection ~ 3750 5325
Wire Wire Line
	3750 5600 3750 5650
Wire Wire Line
	4000 3550 4050 3550
Wire Wire Line
	4050 3625 4050 3550
Connection ~ 4050 3550
Wire Wire Line
	4050 3825 4050 3875
Wire Wire Line
	4550 3300 4600 3300
Wire Wire Line
	4600 3375 4600 3300
Connection ~ 4600 3300
Wire Wire Line
	4600 3575 4600 3625
Wire Wire Line
	5400 3850 5400 3875
Wire Wire Line
	5400 3875 5500 3875
Wire Wire Line
	5600 3875 5600 3850
Wire Wire Line
	5500 3850 5500 3875
Connection ~ 5500 3875
Wire Wire Line
	5150 3500 5175 3500
Wire Wire Line
	5150 3350 5150 3400
Wire Wire Line
	5150 3400 5175 3400
Connection ~ 5150 3400
Wire Wire Line
	4025 2700 4025 2775
Wire Wire Line
	3375 2700 3450 2700
Connection ~ 4025 2700
Wire Wire Line
	4750 2700 4875 2700
Connection ~ 4875 2700
Wire Wire Line
	2975 2650 2975 2700
Wire Wire Line
	2975 2700 3025 2700
Wire Wire Line
	3450 2775 3450 2700
Connection ~ 3450 2700
Wire Wire Line
	3700 4825 3200 4825
Wire Wire Line
	5500 5650 5500 5575
Wire Wire Line
	5500 5575 5450 5575
Wire Wire Line
	5450 5475 5500 5475
Wire Wire Line
	5500 5275 5500 5475
Connection ~ 5500 5475
Wire Wire Line
	5700 5375 5450 5375
Wire Wire Line
	5925 2650 5925 2700
Wire Wire Line
	6400 2700 6475 2700
Wire Wire Line
	6475 2650 6475 2700
Connection ~ 6475 2700
Wire Wire Line
	4875 2700 4875 2775
Wire Wire Line
	6000 2700 5925 2700
Connection ~ 5925 2700
Wire Wire Line
	5425 2650 5425 2700
Wire Wire Line
	5425 2700 5350 2700
Connection ~ 5425 2700
Wire Wire Line
	6875 2700 6800 2700
Wire Wire Line
	7275 2700 7350 2700
Wire Wire Line
	7350 2650 7350 2700
Connection ~ 7350 2700
Wire Wire Line
	3225 4025 3200 4025
Wire Wire Line
	3225 4725 3200 4725
Wire Wire Line
	3725 2700 3725 2775
Connection ~ 3725 2700
Wire Wire Line
	3700 4725 3700 4825
Wire Wire Line
	6675 5650 6675 5600
Connection ~ 6675 5600
Wire Wire Line
	7125 5100 7125 5175
Wire Wire Line
	6725 5150 6825 5150
Wire Wire Line
	6825 5150 6825 5175
Wire Wire Line
	6525 5150 6525 5175
Wire Wire Line
	6225 5100 6225 5175
Wire Wire Line
	3200 3925 3475 3925
Wire Wire Line
	3475 3925 3475 3875
Wire Wire Line
	5700 5375 5700 5275
Wire Wire Line
	3375 4225 3350 4225
Wire Wire Line
	3350 4225 3350 4125
Wire Wire Line
	3350 4625 3350 4525
Wire Wire Line
	3350 4525 3375 4525
Wire Wire Line
	3200 4625 3225 4625
Wire Wire Line
	3350 4125 3225 4125
Connection ~ 3700 4825
Wire Wire Line
	3450 3025 3450 2975
Wire Wire Line
	3725 3025 3725 2975
Wire Wire Line
	4025 3025 4025 2975
Wire Wire Line
	4450 3025 4450 3000
Wire Wire Line
	4875 3025 4875 2975
Wire Wire Line
	5425 3025 5425 2975
Wire Wire Line
	5925 3025 5925 2975
Wire Wire Line
	6475 3025 6475 2975
Wire Wire Line
	7350 3025 7350 2975
Wire Wire Line
	6525 5100 6525 4975
Wire Wire Line
	6825 4975 6825 5100
Wire Wire Line
	6625 4975 6625 5150
Wire Wire Line
	6625 5150 6525 5150
Wire Wire Line
	6725 5150 6725 4975
Wire Wire Line
	6825 5100 7125 5100
Wire Wire Line
	6525 5100 6225 5100
Wire Wire Line
	7825 3550 7825 3525
Connection ~ 7725 3550
Wire Wire Line
	7500 3450 7500 3550
Wire Wire Line
	7725 3550 7725 3525
Wire Wire Line
	7925 3525 7925 3625
Wire Wire Line
	7925 3625 7825 3625
Wire Wire Line
	7825 3625 7825 3675
Wire Wire Line
	8525 3900 8525 3525
Wire Wire Line
	4200 3300 3225 3300
Wire Wire Line
	3225 3300 3225 3725
Wire Wire Line
	3225 3725 3200 3725
Wire Wire Line
	3200 3825 3325 3825
Wire Wire Line
	3325 3825 3325 3550
Wire Wire Line
	3325 3550 3650 3550
Wire Wire Line
	3200 5025 3225 5025
Wire Wire Line
	3225 5325 3350 5325
Wire Wire Line
	3200 4925 3325 4925
Wire Wire Line
	3325 4925 3325 5125
Wire Wire Line
	4075 5325 4125 5325
Wire Wire Line
	3325 5125 4075 5125
Wire Wire Line
	3225 5025 3225 5325
Wire Wire Line
	5900 4625 6025 4625
Wire Wire Line
	5700 4925 5700 4525
Wire Wire Line
	5700 4525 6025 4525
Wire Wire Line
	5900 4925 5900 4625
Wire Wire Line
	5900 5475 5900 5275
Wire Wire Line
	5300 3975 5300 4125
Wire Wire Line
	5300 4775 5300 4225
Wire Wire Line
	5300 4125 6025 4125
Wire Wire Line
	5300 4225 6025 4225
Wire Wire Line
	4500 4475 4500 4525
Wire Wire Line
	4500 4525 4450 4525
Wire Wire Line
	4025 4525 4075 4525
Wire Wire Line
	4075 4375 4075 4525
Connection ~ 4075 4525
Wire Wire Line
	4400 4225 4375 4225
Wire Wire Line
	4075 4900 4075 4875
Wire Wire Line
	4075 4375 4150 4375
Wire Wire Line
	6800 2700 6800 2650
$Comp
L project.lib:VCC #PWR054
U 1 1
P 5150 3350
F 0 "#PWR054" H 5150 3275 50  0001 C CNN
F 1 "VCC" H 5150 3500 50  0000 C CNN
F 2 "" H 5150 3325 50  0001 C CNN
F 3 "" H 5150 3325 50  0001 C CNN
	1    5150 3350
	1    0    0    -1  
$EndComp
Wire Wire Line
	6825 5600 7125 5600
Wire Wire Line
	6525 5600 6675 5600
Wire Wire Line
	3225 4625 3350 4625
Wire Wire Line
	3225 4125 3200 4125
Wire Wire Line
	4875 4775 5075 4775
Wire Wire Line
	5075 4775 5300 4775
Wire Wire Line
	4875 3975 5075 3975
Wire Wire Line
	5075 3975 5300 3975
Wire Wire Line
	4525 5325 4575 5325
Wire Wire Line
	3750 5325 3800 5325
Wire Wire Line
	4050 3550 4100 3550
Wire Wire Line
	4600 3300 4650 3300
Wire Wire Line
	5500 3875 5600 3875
Wire Wire Line
	5500 3875 5500 3925
Wire Wire Line
	5150 3400 5150 3500
Wire Wire Line
	4025 2700 4150 2700
Wire Wire Line
	4875 2700 4950 2700
Wire Wire Line
	3450 2700 3725 2700
Wire Wire Line
	5500 5475 5900 5475
Wire Wire Line
	6475 2700 6475 2775
Wire Wire Line
	5925 2700 5925 2775
Wire Wire Line
	5425 2700 5425 2775
Wire Wire Line
	7350 2700 7350 2775
Wire Wire Line
	3725 2700 4025 2700
Wire Wire Line
	6675 5600 6825 5600
Wire Wire Line
	3700 4825 3700 4900
Wire Wire Line
	7725 3550 7825 3550
Wire Wire Line
	4075 4525 4100 4525
Wire Wire Line
	4075 4525 4075 4675
$Comp
L project.lib:LED D11
U 1 1
P 8275 5300
F 0 "D11" H 8425 5225 50  0000 C CNN
F 1 "LED-B" H 8275 5150 50  0001 C CNN
F 2 "project.pretty:SMD_2012_(0805)+" H 8275 5300 50  0001 C CNN
F 3 "" H 8275 5300 50  0001 C CNN
	1    8275 5300
	1    0    0    1   
$EndComp
$Comp
L project.lib:LED D9
U 1 1
P 8275 4850
F 0 "D9" H 8425 4775 50  0000 C CNN
F 1 "LED-G" H 8275 4700 50  0001 C CNN
F 2 "project.pretty:SMD_2012_(0805)+" H 8275 4850 50  0001 C CNN
F 3 "" H 8275 4850 50  0001 C CNN
	1    8275 4850
	1    0    0    1   
$EndComp
$Comp
L project.lib:LED D8
U 1 1
P 8275 4625
F 0 "D8" H 8425 4550 50  0000 C CNN
F 1 "LED-G" H 8275 4475 50  0001 C CNN
F 2 "project.pretty:SMD_2012_(0805)+" H 8275 4625 50  0001 C CNN
F 3 "" H 8275 4625 50  0001 C CNN
	1    8275 4625
	1    0    0    1   
$EndComp
$Comp
L project.lib:Resistor R15
U 1 1
P 7975 4175
F 0 "R15" H 8060 4270 50  0000 C CNN
F 1 "1k" H 7885 4270 50  0000 C CNN
F 2 "project.pretty:SMD_2012_(0805)" H 7975 4175 60  0001 C CNN
F 3 "" H 7975 4175 60  0001 C CNN
	1    7975 4175
	1    0    0    -1  
$EndComp
$Comp
L project.lib:Resistor R16
U 1 1
P 7975 4400
F 0 "R16" H 8060 4495 50  0000 C CNN
F 1 "1k" H 7885 4495 50  0000 C CNN
F 2 "project.pretty:SMD_2012_(0805)" H 7975 4400 60  0001 C CNN
F 3 "" H 7975 4400 60  0001 C CNN
	1    7975 4400
	1    0    0    -1  
$EndComp
$Comp
L project.lib:Resistor R19
U 1 1
P 7975 5075
F 0 "R19" H 8060 5170 50  0000 C CNN
F 1 "100" H 7885 5170 50  0000 C CNN
F 2 "project.pretty:SMD_2012_(0805)" H 7975 5075 60  0001 C CNN
F 3 "" H 7975 5075 60  0001 C CNN
	1    7975 5075
	1    0    0    -1  
$EndComp
$Comp
L project.lib:LED D6
U 1 1
P 8275 4175
F 0 "D6" H 8425 4100 50  0000 C CNN
F 1 "LED-G" H 8275 4025 50  0001 C CNN
F 2 "project.pretty:SMD_2012_(0805)+" H 8275 4175 50  0001 C CNN
F 3 "" H 8275 4175 50  0001 C CNN
	1    8275 4175
	1    0    0    1   
$EndComp
$Comp
L project.lib:LED D7
U 1 1
P 8275 4400
F 0 "D7" H 8425 4325 50  0000 C CNN
F 1 "LED-G" H 8275 4250 50  0001 C CNN
F 2 "project.pretty:SMD_2012_(0805)+" H 8275 4400 50  0001 C CNN
F 3 "" H 8275 4400 50  0001 C CNN
	1    8275 4400
	1    0    0    1   
$EndComp
$Comp
L project.lib:LED D10
U 1 1
P 8275 5075
F 0 "D10" H 8425 5000 50  0000 C CNN
F 1 "LED-B" H 8275 4925 50  0001 C CNN
F 2 "project.pretty:SMD_2012_(0805)+" H 8275 5075 50  0001 C CNN
F 3 "" H 8275 5075 50  0001 C CNN
	1    8275 5075
	1    0    0    1   
$EndComp
Wire Wire Line
	8375 4175 8525 4175
Wire Wire Line
	8525 4175 8525 4400
Wire Wire Line
	8375 5300 8525 5300
Connection ~ 8525 5300
Wire Wire Line
	8525 5300 8525 5425
Wire Wire Line
	8375 5075 8525 5075
Connection ~ 8525 5075
Wire Wire Line
	8525 5075 8525 5300
Wire Wire Line
	8375 4850 8525 4850
Connection ~ 8525 4850
Wire Wire Line
	8525 4850 8525 5075
Wire Wire Line
	8375 4625 8525 4625
Connection ~ 8525 4625
Wire Wire Line
	8525 4625 8525 4850
Wire Wire Line
	8375 4400 8525 4400
Connection ~ 8525 4400
Wire Wire Line
	8525 4400 8525 4625
$Comp
L project.lib:GND #PWR022
U 1 1
P 8525 5425
F 0 "#PWR022" H 8525 5475 50  0001 C CNN
F 1 "GND" H 8525 5275 50  0001 C CNN
F 2 "" H 8525 5450 50  0001 C CNN
F 3 "" H 8525 5450 50  0001 C CNN
	1    8525 5425
	1    0    0    -1  
$EndComp
Wire Wire Line
	7800 5300 7350 5300
Wire Wire Line
	7350 5300 7350 4675
Wire Wire Line
	7350 4675 7325 4675
Wire Wire Line
	7800 5075 7450 5075
Wire Wire Line
	7450 5075 7450 4575
Wire Wire Line
	7450 4575 7325 4575
Wire Wire Line
	7800 4850 7550 4850
Wire Wire Line
	7550 4850 7550 4475
Wire Wire Line
	7550 4475 7325 4475
Wire Wire Line
	7800 4625 7650 4625
Wire Wire Line
	7650 4625 7650 4375
Wire Wire Line
	7650 4375 7325 4375
Wire Wire Line
	7800 4400 7750 4400
Wire Wire Line
	7750 4400 7750 4275
Wire Wire Line
	7750 4275 7325 4275
Wire Wire Line
	7800 4175 7325 4175
Wire Wire Line
	8150 4175 8175 4175
Wire Wire Line
	8175 5075 8150 5075
Wire Wire Line
	8175 4400 8150 4400
Wire Wire Line
	8175 4625 8150 4625
Wire Wire Line
	8175 5300 8150 5300
Wire Wire Line
	8150 4850 8175 4850
Wire Wire Line
	7825 3900 7825 3875
Wire Wire Line
	7500 3550 7725 3550
Wire Wire Line
	4075 5125 4075 5325
$EndSCHEMATC
